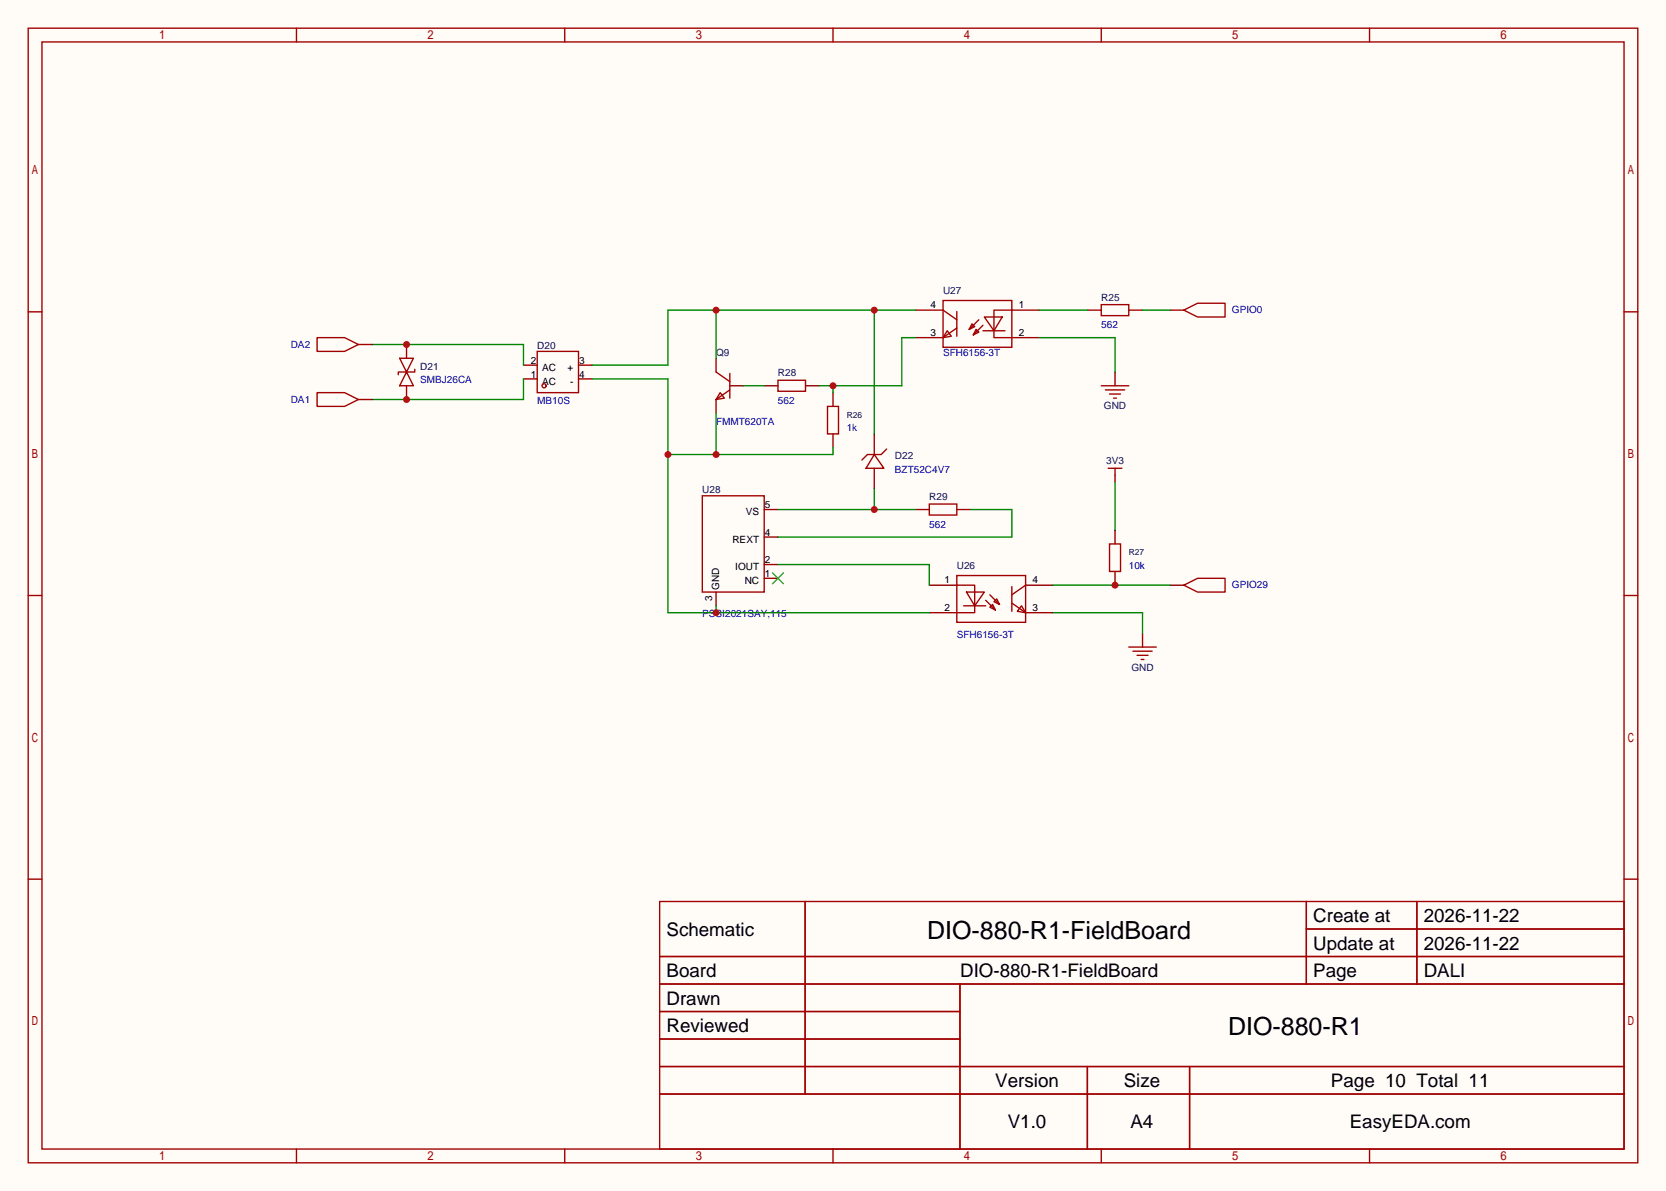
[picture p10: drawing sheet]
<svg xmlns="http://www.w3.org/2000/svg" width="308mm" height="220mm" viewBox="0 0 308 220" stroke-linecap="round" stroke-linejoin="round" font-family="sans-serif">
<path d="M0 0h307.6v220h-307.6z" fill="#fffcf7"/>
<g fill="none" stroke="#a10000" stroke-width=".25">
<path d="M5.2 5.2h297.2v209.6h-297.2zM7.7 7.7h292.1v204.5h-292.1zM54.7 5.2v2.5M104.3 5.2v2.5M153.8 5.2v2.5M203.3 5.2v2.5M252.9 5.2v2.5M5.2 57.6h2.5M174.1 55.5h12.7v8.6h-12.7zM174.1 57.3l2.6 1.8M176.7 57.5v4.6M179.5 59.8l.5 .5-1.1 .5z"/>
<path d="M180.7 59.1l-1.8 1.7M181.7 58.5h3.3l-1.5 2.6zM186.8 57.3h-3.3v5.1h3.3M203.3 56.3h5.1v2h-5.1zM218.6 57.3l2.5-1.3h5.1v2.5h-5.1zM299.8 57.6h2.6M73.8 66.2h2.5l-1.2 2.5zM75.1 68.7l1.2 2.5h-2.5zM76.6 68.2v.5h-3.1v.5M99.2 64.9h7.6v7.6h-7.6zM132.2 68.7l2.5 1.8M133 72.5l.7 1-1.5 .3z"/>
<path d="M134.7 72l-2.5 1.8M134.7 69v4.5M143.6 70.2h5.1v2.1h-5.1zM152.8 75.1h2v5h-2zM174.9 61.1l.7 1-1.5 .3zM176.7 60.6l-2.6 1.8M180.2 60.8l.5 .5-1 .5zM181.5 60.1l-1.8 1.7M181.5 61.1h4M129.7 91.6h11.4v17.7h-11.4zM161.4 83.9l1.8 2.6h-3.3zM163.7 82.9l-1 1h-2.6l-1 1.1"/>
<path d="M171.6 93.1h5.1v2h-5.1zM204.6 86.5h2.5M205.9 86.5v1.3M5.2 110h2.5M176.7 106.3h12.7v8.6h-12.7zM176.7 108.1h3.3v5.1h-3.3M177.9 111.9h4.1M178.4 109.3h3.3l-1.7 2.6zM182 110.9l1.8 1.7M182.8 112.1l.5-.5 .5 1zM182.8 109.9l1.7 1.7M183.5 111.1l.5-.5 .5 1z"/>
<path d="M186.8 111.4l2.6 1.8M186.8 108.3v4.6M188.6 111.9l.8 1.3-1.6-.3zM189.4 108.1l-2.6 1.8M204.9 100.5h2v5h-2zM218.6 108.1l2.5-1.3h5.1v2.5h-5.1zM299.8 110h2.6M5.2 162.4h2.5M121.8 166.5h178v45.7h-178zM121.8 176.7h178M148.7 166.5v35.6M241.2 166.5v15.2"/>
<path d="M241.2 171.6h58.6M261.6 166.5v15.2M299.8 162.4h2.6M121.8 181.7h178M121.8 186.8h55.4M121.8 197h178M121.8 191.9h55.4M177.2 181.7v30.5M200.8 197v15.2M219.6 197v15.2M54.7 212.2v2.6M104.3 212.2v2.6"/>
<path d="M121.8 202.1h178M153.8 212.2v2.6M203.3 212.2v2.6M252.9 212.2v2.6"/>
<circle cx="100.5" cy="71.2" r=".38"/>
</g>
<g fill="none" stroke="#870000" stroke-width=".25">
<path d="M169 57.3h5.1M186.8 57.3h5.1M200.8 57.3h2.5M208.4 57.3h2.5M216 57.3h2.6M75.1 63.6v2.6M75.1 71.2v2.6M96.6 70h2.6M96.6 67.4h2.6M106.8 70h2.5M106.8 67.4h2.5M132.2 66.2v2.5"/>
<path d="M132.2 73.8v2.5M134.7 71.2h2.6M141.1 71.2h2.5M148.7 71.2h2.6M153.8 72.5v2.6M169 62.4h5.1M186.8 62.4h5.1M141.1 99.2h2.5M141.1 94.1h2.5M153.8 80.1v2.6M161.4 80.1v3.8M161.4 86.5v3.8"/>
<path d="M169 94.1h2.6M176.7 94.1h2.5M205.9 87.8v1.2M205.9 97.9v2.6M132.2 109.3v2.6M141.1 106.8h2.5M141.1 104.3h2.5M171.6 108.1h5.1M171.6 113.2h5.1M189.4 108.1h5M189.4 113.2h5M205.9 105.5v2.6"/>
<path d="M216 108.1h2.6"/>
</g>
<path d="M142.6 105.8l2.1 2M144.7 105.8l-2.1 2" fill="none" stroke="#3c3" stroke-width=".25"/>
<path d="M210.9 57.3h5.1M205.9 89v8.9M194.4 108.1h21.6" fill="none" stroke="#008700" stroke-width=".25"/>
<circle cx="205.9" cy="108.1" r=".63" fill="#c00"/>
<path d="M210.9 117v2.5" fill="none" stroke="#870000" stroke-width=".25"/>
<path d="M208.4 119.5h5.1M209.2 120.3h3.5M209.9 121h2.1M210.7 121.8h.5" fill="none" stroke="#a10000" stroke-width=".25"/>
<path d="M132.2 57.3v8.9M161.4 57.3v22.8M169 57.3h-45.7v10.1h-14M194.4 113.2h16.5v3.8" fill="none" stroke="#008700" stroke-width=".25"/>
<g fill="#c00">
<circle cx="132.2" cy="57.3" r=".63"/>
<circle cx="161.4" cy="57.3" r=".63"/>
</g>
<path d="M153.8 71.2v1.3M169 62.4h-2.5v8.8h-15.2" fill="none" stroke="#008700" stroke-width=".25"/>
<circle cx="153.8" cy="71.2" r=".63" fill="#c00"/>
<path d="M109.3 70h14v43.2h48.3M132.2 76.3v7.6M137.3 71.2h3.8M153.8 82.7v1.2h-30.5M132.2 111.9v1.3" fill="none" stroke="#008700" stroke-width=".25"/>
<g fill="#c00">
<circle cx="132.2" cy="83.9" r=".63"/>
<circle cx="123.3" cy="83.9" r=".63"/>
<circle cx="132.2" cy="113.2" r=".63"/>
</g>
<path d="M143.6 94.1h25.4M161.4 90.3v3.8M143.6 104.3h28v3.8" fill="none" stroke="#008700" stroke-width=".25"/>
<circle cx="161.4" cy="94.1" r=".63" fill="#c00"/>
<path d="M68.7 63.6h27.9v3.8M179.2 94.1h7.6v5.1h-43.2" fill="none" stroke="#008700" stroke-width=".25"/>
<circle cx="75.1" cy="63.6" r=".63" fill="#c00"/>
<path d="M96.6 70v3.8h-27.9" fill="none" stroke="#008700" stroke-width=".25"/>
<circle cx="75.1" cy="73.8" r=".63" fill="#c00"/>
<path d="M66.2 73.8h2.5M66.2 63.6h2.5M205.9 68.7v2.5" fill="none" stroke="#870000" stroke-width=".25"/>
<path d="M58.5 72.5h5.1l2.6 1.3-2.6 1.3h-5.1zM58.5 62.4h5.1l2.6 1.2-2.6 1.3h-5.1zM203.3 71.2h5.1M204.1 72h3.5M204.9 72.8h2M205.6 73.5h.5" fill="none" stroke="#a10000" stroke-width=".25"/>
<path d="M191.9 57.3h8.9M191.9 62.4h14v6.3" fill="none" stroke="#008700" stroke-width=".25"/>
<g font-size="4.6">
<text x="171.2" y="173.4">DIO-880-R1-FieldBoard</text>
<text x="226.7" y="191.2">DIO-880-R1</text>
</g>
<g font-size="3.5">
<text x="123.1" y="172.8">Schematic</text>
<text x="242.5" y="170.3">Create at</text>
<text x="262.9" y="170.3">2026-11-22</text>
<text x="242.5" y="175.4">Update at</text>
<text x="262.9" y="175.4">2026-11-22</text>
<text x="123.1" y="180.5">Board</text>
<text x="123.1" y="185.5">Drawn</text>
<text x="177.3" y="180.5">DIO-880-R1-FieldBoard</text>
<text x="242.5" y="180.5">Page</text>
<text x="262.9" y="180.5">DALI</text>
<text x="123.1" y="190.6">Reviewed</text>
<text x="183.8" y="200.8">Version</text>
<text x="207.5" y="200.8">Size</text>
<text x="245.7" y="200.8">Page 10 Total 11</text>
<text x="186.1" y="208.4">V1.0</text>
<text x="208.7" y="208.4">A4</text>
<text x="249.2" y="208.4">EasyEDA.com</text>
</g>
<g font-size="1.8">
<text x="171.8" y="56.9">4</text>
<text x="188.1" y="56.9">1</text>
<text x="171.8" y="62">3</text>
<text x="188.1" y="62">2</text>
<text x="98" y="67.2">2</text>
<text x="98" y="69.7">1</text>
<text x="100.1" y="68.5">AC</text>
<text x="100.1" y="71">AC</text>
<text x="104.8" y="68.5">+</text>
<text x="105.3" y="71">-</text>
<text x="106.9" y="69.7">4</text>
<text x="106.9" y="67.2">3</text>
<text x="137.7" y="95.1">VS</text>
<text x="141.2" y="93.9">5</text>
<text x="135.2" y="100.2">REXT</text>
<text x="141.2" y="99">4</text>
<text x="135.7" y="105.3">IOUT</text>
<text x="137.5" y="107.8">NC</text>
<text x="141.2" y="106.6">1</text>
<text x="141.2" y="104">2</text>
<text x="174.4" y="107.7">1</text>
<text x="190.6" y="107.7">4</text>
<text x="131.5" y="111" transform="rotate(-90 131.5 111)">3</text>
<text x="132.8" y="108.9" transform="rotate(-90 132.8 108.9)">GND</text>
<text x="174.4" y="112.8">2</text>
<text x="190.6" y="112.8">3</text>
</g>
<g font-size="1.8" fill="#000080">
<text x="174.1" y="54.3">U27</text>
<text x="203.3" y="55.5">R25</text>
<text x="99.2" y="64.4">D20</text>
<text x="132.2" y="65.7">Q9</text>
<text x="77.6" y="68.2">D21</text>
<text x="143.6" y="69.5">R28</text>
<text x="203.8" y="75.6">GND</text>
<text x="165.2" y="84.8">D22</text>
<text x="204.2" y="85.8">3V3</text>
<text x="129.7" y="91.1">U28</text>
<text x="171.6" y="92.4">R29</text>
<text x="176.7" y="105.1">U26</text>
<text x="208.9" y="123.9">GND</text>
</g>
<g font-size="1.8" fill="#00f">
<text x="227.5" y="57.8">GPIO0</text>
<text x="53.7" y="64.2">DA2</text>
<text x="174.1" y="65.7">SFH6156-3T</text>
<text x="203.3" y="60.6">562</text>
<text x="77.6" y="70.8">SMBJ26CA</text>
<text x="53.7" y="74.3">DA1</text>
<text x="99.2" y="74.6">MB10S</text>
<text x="143.6" y="74.6">562</text>
<text x="132.2" y="78.4">FMMT620TA</text>
<text x="156.3" y="79.7">1k</text>
<text x="165.2" y="87.3">BZT52C4V7</text>
<text x="171.6" y="97.5">562</text>
<text x="208.4" y="105.1">10k</text>
<text x="129.7" y="114">PSSI2021SAY,115</text>
<text x="227.5" y="108.6">GPIO29</text>
<text x="176.7" y="117.8">SFH6156-3T</text>
</g>
<g font-size="1.6" fill="#000080">
<text x="156.3" y="77.1">R26</text>
<text x="208.4" y="102.5">R27</text>
</g>
</svg>
